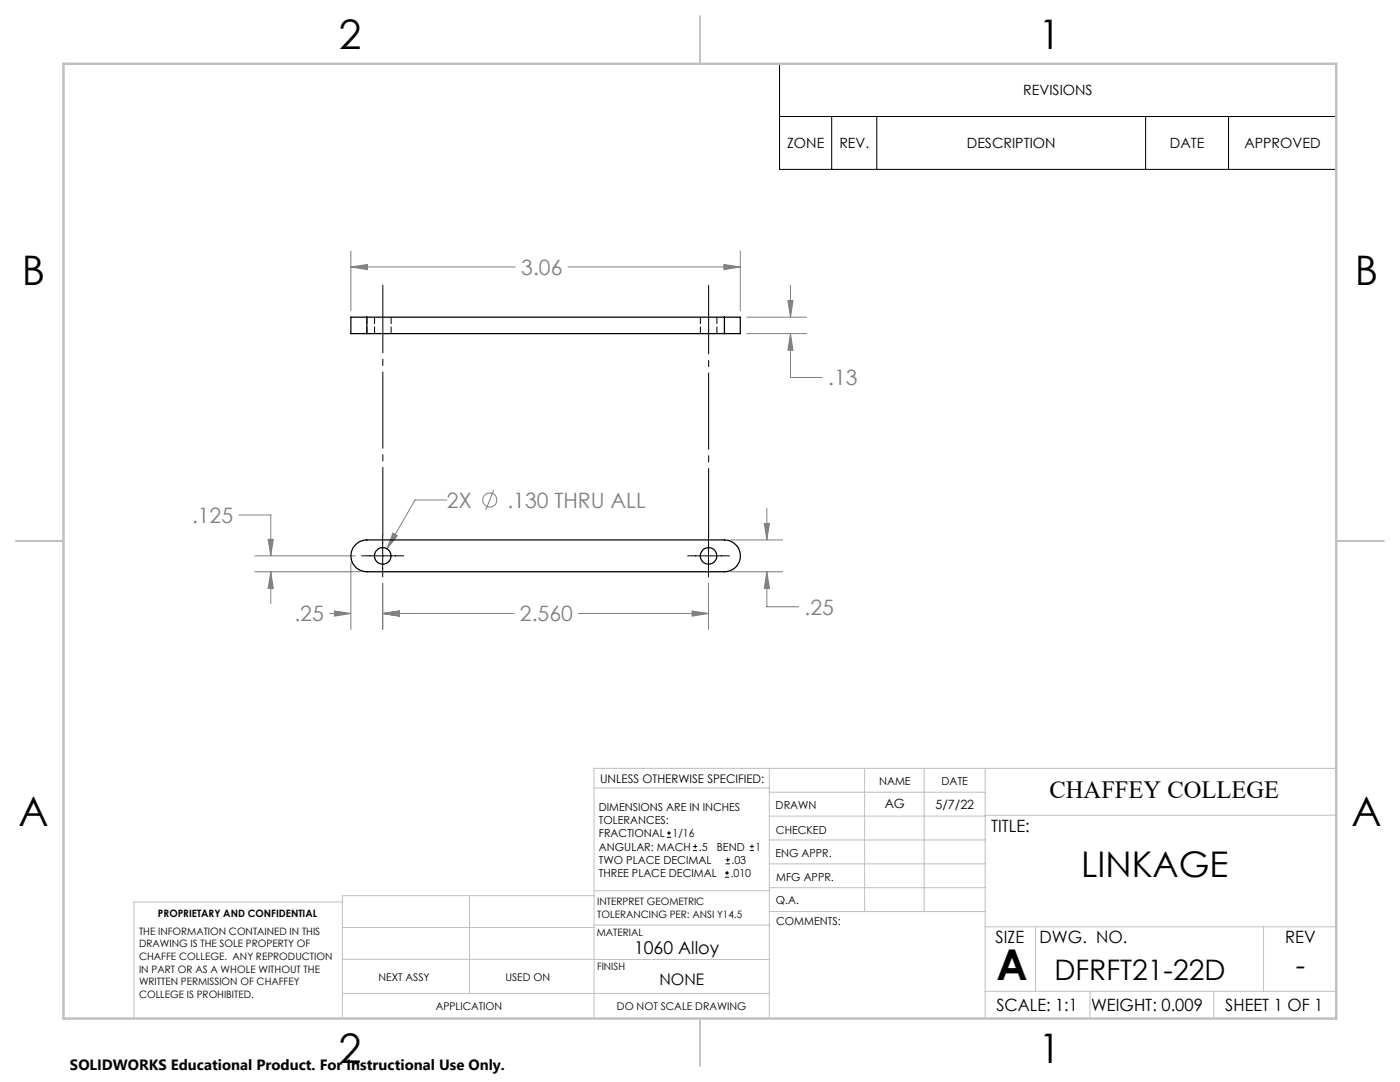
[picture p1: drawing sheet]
<svg xmlns="http://www.w3.org/2000/svg" width="279mm" height="216mm" viewBox="0 0 279 216" stroke-linecap="round" stroke-linejoin="round" font-family="sans-serif">
<g fill="none" stroke="#808080" stroke-width=".2">
<path d="M70 53.3l3.3-.5v1zM70 50.1v11.9M70 53.3h32.8M113.4 53.3h34.3M144.5 52.8l3.2 .5-3.2 .5zM147.7 50.1v11.9M157.2 60h1.1l-.5 3.3zM157.8 56.9v6.4M149 63.3h11.9M149 66.6h11.9M157.8 66.6l.5 3.3h-1.1zM157.8 66.6v8.7h6.3"/>
<path d="M89.2 99.8h-6.4l-5.6 9.7M98.5 97.8l-1.6 4M47.7 102.8h6.3v8.1M50.9 114.1h21M50.9 110.9h20M53.5 107.6h1l-.5 3.3zM54 114.1l.5 3.3h-1zM54 114.1v6.3M70 112.2v13.4M76.4 116.4v9.2M78.4 106.4l.9 .5-2.1 2.6zM141.4 116.4v9.2"/>
<path d="M145.8 114.1h10.4M145.8 107.7h10.4M152.5 104.5h1.1l-.6 3.2zM153 114.1l.6 3.3h-1.1zM153 114.1v7h6.4M153 101.4v6.3M65.8 122.4h4.2M66.7 121.9l3.3 .5-3.3 .5zM76.4 122.4l3.3-.5v1zM76.4 122.4h26.2M115.5 122.4h25.9M138.1 121.9l3.3 .5-3.3 .5z"/>
<circle cx="97.8" cy="99.8" r="1.41"/>
</g>
<g fill="none" stroke="#000" stroke-width=".2">
<path d="M155.6 12.7h111.1v21.1h-111.1zM155.6 23.2h111.1M166 23.2v10.6M175 23.2v10.6M228.6 23.2v10.6M245.2 23.2v10.6M72.2 110.9h8.4M76.4 106.7v8.4M137.2 110.9h8.4M141.4 106.7v8.4M133.1 167.1h.8M133.1 166.2h.8"/>
<path d="M133.5 165.8v.9M138.3 169.7h.8M138.3 168.9h.8M138.7 168.5v.8M144.7 175h.8M144.7 174.2h.8M144.8 172.4h.9M144.8 171.6h.9M145.1 173.8v.8M145.2 171.1v.9M149.6 169.7h.9M149.6 168.9h.9"/>
<path d="M150.1 168.5v.8"/>
</g>
<path d="M70.1 110.9h-.1" fill="none" stroke="#000" stroke-width=".2" stroke-dasharray="15.2 1.3 1.3 1.3"/>
<path d="M76.4 106.8v-49.9" fill="none" stroke="#000" stroke-width=".2" stroke-dasharray="15.2 1.3 1.3 1.3" stroke-dashoffset="1.7"/>
<path d="M141.4 107.2v-50.3" fill="none" stroke="#000" stroke-width=".2" stroke-dasharray="15.2 1.3 1.3 1.3" stroke-dashoffset="1.5"/>
<g fill="none" stroke="#c0c0c0" stroke-width=".2">
<path d="M118.6 157.2h34.9M153.5 153.3v49.9M153.5 158.1h43.1M172.5 153.3v28.6M184.4 153.3v28.6M196.6 153.3v49.9M266.7 153.3h-148.1v49.9M68.3 180h-41.6v23.2M93.7 178.7v19.5M118.6 178.7h-50.3v24.5M118.6 177.7h35M153.5 167.6h43.1"/>
<path d="M153.5 162.8h43.1M153.5 172.4h43.1M153.5 177.1h43.1M196.6 162.7h70.1M68.3 198.2h85.2M68.3 191.4l85.2 .1M68.3 185.1h50.3M118.6 184.6h35M153.6 181.9h43M196.6 197.8h70.1M196.6 184.9h70.1M206.7 184.9v12.9"/>
<path d="M217.5 197.8v5.4M242.2 197.8v5.4M252.2 184.9v12.9"/>
</g>
<path d="M139.7 3.2v9.5M3.1 107.9h9.6M266.7 107.9h9.5M139.7 203.2v9.6" fill="none" stroke="#c0c0c0" stroke-width=".25"/>
<path d="M12.7 12.7h254v190.5h-254z" fill="none" stroke="#c0c0c0" stroke-width=".5"/>
<path d="M76.4 122.4l3.3-.5v1zM138.1 121.9l3.3 .5-3.3 .5zM54 114.1l.5 3.3h-1zM53.5 107.6h1l-.5 3.3zM152.5 104.5h1.1l-.6 3.2zM153 114.1l.6 3.3h-1.1zM78.4 106.4l-1.2 3.1 2.1-2.6zM76.4 122.4l3.3-.5v1zM66.7 121.9l3.3 .5-3.3 .5zM70 53.3l3.3-.5v1zM144.5 52.8l3.2 .5-3.2 .5zM157.2 60h1.1l-.5 3.3zM157.8 66.6l.5 3.3h-1.1z" fill="#808080"/>
<g fill="none" stroke="#000" stroke-width=".25">
<path d="M73.2 63.3h-3.2v3.3h3.2M73.2 63.3v3.3M73.2 66.6h71.4M73.2 63.3h71.4M144.6 63.3h3.1v3.3h-3.1M144.6 63.3v3.3M71 108.7l1-.7 1.2-.3h71.4a3.2 3.2 0 0 1 3.1 3.2 3.2 3.2 0 0 1-3.1 3.2h-71.4a3.1 3.1 0 0 1-2.9-2 3.1 3.1 0 0 1 .7-3.4z"/>
<circle cx="76.4" cy="110.9" r="1.66"/>
<circle cx="141.4" cy="110.9" r="1.66"/>
</g>
<path d="M73.2 66.6v-3.3M74.8 63.3v3.3M78.1 66.6v-3.3M139.8 63.3v3.3M143.1 66.6v-3.3M144.6 66.6v-3.3" fill="none" stroke="#000" stroke-width=".2" stroke-dasharray="1.3 .6" stroke-dashoffset="-.1"/>
<text font-size="8.5" x="198.9" y="195.5">A</text>
<g font-size="8.1">
<text x="67.6" y="9.7">2</text>
<text x="207.3" y="9.7">1</text>
<text x="4.4" y="57">B</text>
<text x="270.4" y="57">B</text>
<text x="3.7" y="164.9">A</text>
<text x="269.7" y="164.9">A</text>
<text x="67.6" y="212.2">2</text>
<text x="207.3" y="212.2">1</text>
</g>
<text font-size="7.1" x="215.8" y="175">LINKAGE</text>
<g font-size="5.6">
<text x="210.5" y="195.6">DFRFT21-22D</text>
<text x="258.6" y="194.6">-</text>
</g>
<text font-size="4.9" x="209.5" y="159.3">CHAFFEY COLLEGE</text>
<g font-size="4.2" fill="#808080">
<text x="104" y="54.9">3.06</text>
<text x="165.3" y="76.9">.13</text>
<text x="89.2" y="101.3">2X</text>
<text x="101.3" y="101.3">.130 THRU ALL</text>
<text x="38.3" y="104.4">.125</text>
<text x="58.7" y="124">.25</text>
<text x="103.8" y="124">2.560</text>
<text x="160.6" y="122.7">.25</text>
</g>
<text font-size="3.5" x="126.5" y="190.3">1060 Alloy</text>
<g font-size="3.4">
<text x="197.8" y="166">TITLE:</text>
<text x="198.7" y="188.1">SIZE</text>
<text x="207.5" y="188.1">DWG. NO.</text>
<text x="256.5" y="188.2">REV</text>
<text x="198.8" y="201.7">SCALE: 1:1</text>
<text x="217.7" y="201.8">WEIGHT: 0.009</text>
<text x="244.5" y="201.7">SHEET 1 OF 1</text>
</g>
<text font-size="3.2" x="131.6" y="196.6">NONE</text>
<text font-size="3" x="14" y="213.5">SOLIDWORKS Educational Product. For Instructional Use Only.</text>
<g font-size="2.8">
<text x="204.2" y="19">REVISIONS</text>
<text x="157.1" y="29.6">ZONE</text>
<text x="167.5" y="29.6">REV.</text>
<text x="193" y="29.6">DESCRIPTION</text>
<text x="233.5" y="29.6">DATE</text>
<text x="248.4" y="29.6">APPROVED</text>
</g>
<g font-size="2.5">
<text x="176.6" y="161.3">AG</text>
<text x="186.7" y="161.4">5/7/22</text>
</g>
<text font-size="2.4" x="119.8" y="156.2">UNLESS OTHERWISE SPECIFIED:</text>
<g font-size="2.2">
<text x="119.5" y="161.8">DIMENSIONS ARE IN INCHES</text>
<text x="154.8" y="161.4">DRAWN</text>
<text x="175.4" y="156.6">NAME</text>
<text x="187.9" y="156.7">DATE</text>
<text x="119.5" y="164.4">TOLERANCES:</text>
<text x="119.5" y="167.1">FRACTIONAL</text>
<text x="134.2" y="167.1">1/16</text>
<text x="154.9" y="166.3">CHECKED</text>
<text x="119.5" y="172.4">TWO PLACE DECIMAL</text>
<text x="119.5" y="169.7">ANGULAR: MACH</text>
<text x="139.5" y="169.7">.5</text>
<text x="143" y="169.7">BEND</text>
<text x="146" y="172.4">.03</text>
<text x="150.8" y="169.7">1</text>
<text x="154.8" y="171">ENG APPR.</text>
<text x="119.5" y="175">THREE PLACE DECIMAL</text>
<text x="145.8" y="175">.010</text>
<text x="154.9" y="175.7">MFG APPR.</text>
<text x="154.9" y="180.4">Q.A.</text>
<text x="154.9" y="184.6">COMMENTS:</text>
</g>
<g font-size="2.1">
<text x="75.5" y="195.7">NEXT ASSY</text>
<text x="100.9" y="195.7">USED ON</text>
<text x="86.9" y="201.5">APPLICATION</text>
<text x="123.1" y="201.6">DO NOT SCALE DRAWING</text>
</g>
<g font-size="2">
<text x="31.5" y="182.9">PROPRIETARY AND CONFIDENTIAL</text>
<text x="119.2" y="180.6">INTERPRET GEOMETRIC</text>
<text x="119.2" y="183.1">TOLERANCING PER: ANSI Y14.5</text>
<text x="27.8" y="186.5">THE INFORMATION CONTAINED IN THIS</text>
<text x="27.8" y="189">DRAWING IS THE SOLE PROPERTY OF</text>
<text x="27.8" y="191.6">CHAFFE COLLEGE. ANY REPRODUCTION</text>
<text x="119.1" y="186.7">MATERIAL</text>
<text x="27.8" y="194.1">IN PART OR AS A WHOLE WITHOUT THE</text>
<text x="27.8" y="196.6">WRITTEN PERMISSION OF CHAFFEY</text>
<text x="119.1" y="193.5">FINISH</text>
<text x="27.8" y="199.1">COLLEGE IS PROHIBITED.</text>
</g>
</svg>
